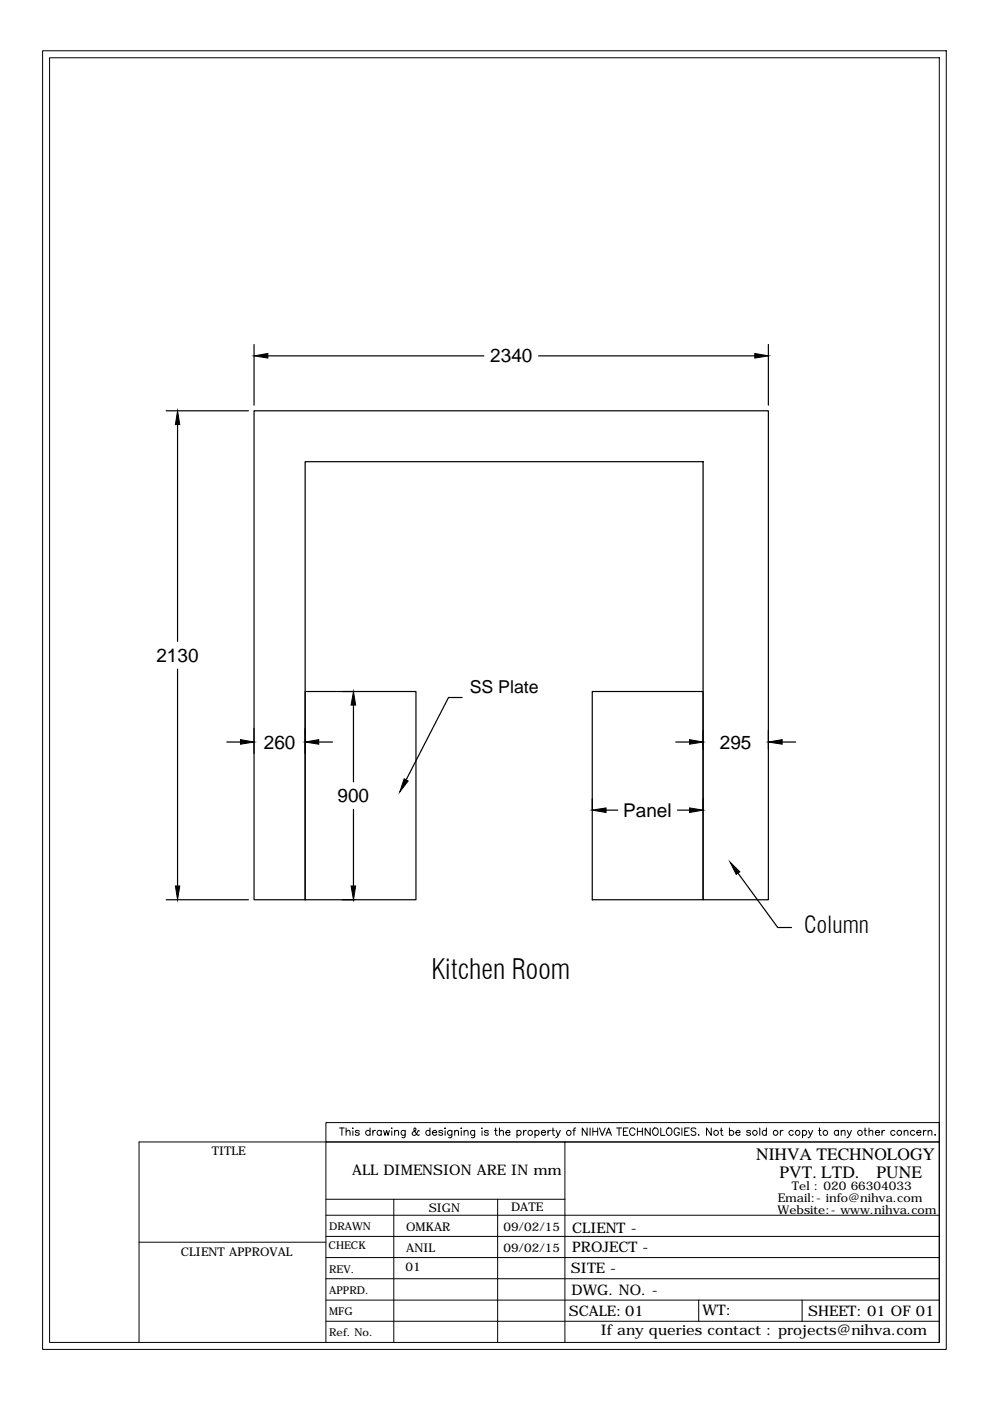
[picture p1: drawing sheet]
<svg xmlns="http://www.w3.org/2000/svg" width="210mm" height="297mm" viewBox="0 0 210 297" stroke-linecap="round" stroke-linejoin="round" font-family="sans-serif">
<!-- layer: 0 -->
<g fill="none" stroke="#000" stroke-width=".21">
<path d="M9 10.8h191.6v275.3h-191.6zM10.5 12.2h188.7v272.4h-188.7zM69.1 238h130.1v4.1h-130.1zM72 239.2h1M72.5 239.2v1.5M73.4 240l.4-.3h.3l.1 1M73.4 239.2v1.5M74.7 239.2h.2zM74.8 239.7v1M76.2 239.9l-.1-.2a.54 .54 0 0 0-.8 .2l.2 .2 .6 .2 .1 .2a.47 .47 0 0 1-.5 .2 .47 .47 0 0 1-.4-.2M78.5 239.9a.51 .51 0 0 0-.8-.1 .51 .51 0 0 0 0 .8 .51 .51 0 0 0 .8-.1M78.5 239.2v1.5"/>
<path d="M79.1 239.7v1M79.6 239.7a.5 .5 0 0 0-.5 .4M80.8 239.9a.49 .49 0 0 0-.7-.1 .49 .49 0 0 0 0 .7 .49 .49 0 0 0 .7 0M80.8 239.7v1M81.3 239.7l.3 1 .4-1 .3 1 .3-1M83 239.2h.2zM83.1 239.7v1M83.7 240l.2-.3a.38 .38 0 0 1 .6 .3v.7M83.7 239.7v1M85.9 239.7l-.1 1.4-.2 .1-.4-.1M85.9 239.9a.49 .49 0 0 0-.7-.1 .49 .49 0 0 0 0 .7 .49 .49 0 0 0 .7 0M88.9 239.8l-.2-.1a1.01 1.01 0 0 1-1.2 .9l-.1-.5 .8-.6-.1-.3h-.3v.2a1.42 1.42 0 0 0 .7 1.2l.3 .1 .1-.1"/>
<path d="M91.2 239.9a.49 .49 0 0 0-.8-.1 .49 .49 0 0 0 0 .7 .49 .49 0 0 0 .8 0M91.2 239.2v1.5M93.9 239.9a.51 .51 0 0 0-.9 0l.2 .2 .6 .2 .1 .2a.47 .47 0 0 1-.5 .2 .47 .47 0 0 1-.4-.2M94.3 239.2h.2zM94.4 239.7v1M95.8 239.7l-.1 1.4-.2 .1-.4-.1M95.8 239.9a.51 .51 0 0 0-.7-.1 .51 .51 0 0 0 0 .8 .51 .51 0 0 0 .7-.1M96.4 240l.3-.3h.4l.1 1M96.4 239.7v1M97.7 239.2h.2zM97.8 239.7v1M98.4 240l.4-.3h.4v1"/>
<path d="M98.4 239.7v1M100.6 239.7v1.4l-.3 .1-.3-.1M100.6 239.9a.49 .49 0 0 0-.7-.1 .49 .49 0 0 0 0 .7 .49 .49 0 0 0 .7 0M102.1 239.2h.1zM102.2 239.7v1M103.5 239.9v-.2a.54 .54 0 0 0-.8 .2l.2 .2 .6 .2v.2a.44 .44 0 0 1-.4 .2 .44 .44 0 0 1-.4-.2M104.8 239.7h.6M105.1 239.2v1.2l.1 .2 .3 .1M105.9 240l.4-.3h.4v1M105.9 239.2v1.5M109.6 239.9a.49 .49 0 0 1 .7-.1 .49 .49 0 0 1 0 .7 .49 .49 0 0 1-.7 0M109.6 239.7v1.5"/>
<path d="M111 239.7v1M111.6 239.7l-.5 .2-.1 .2M113.4 239.9a.49 .49 0 0 1 .8-.1 .49 .49 0 0 1 0 .7 .49 .49 0 0 1-.8 0M113.4 239.7v1.5M116.2 239.7v1M116.8 239.7a.5 .5 0 0 0-.6 .4M117 239.7h.5M117.2 239.2v1.2l.1 .2 .3 .1M117.9 239.7l.4 1 .5-1M121.5 239.7h.5M122.1 239.2h-.3l-.1 .3v1.2M124.5 239.2v1.5l-1-1.5v1.5"/>
<path d="M125.1 239.2v1.5M125.7 239.2v1.5M125.7 239.9h1M126.7 239.2v1.5M127.1 239.2l.6 1.5 .6-1.5M130.7 239.2h1.1M131.2 239.2v1.5M132.2 239.9h.6M133.2 239.2h-1v1.5h1M134.6 239.5a.59 .59 0 0 0-.6-.3 .59 .59 0 0 0-.5 .5v.4a.59 .59 0 0 0 .5 .6 .59 .59 0 0 0 .6-.4M135.1 239.9h1.1M135.1 239.2v1.5"/>
<path d="M136.2 239.2v1.5M137.9 239.2v1.5l-1.1-1.5v1.5M138.7 239.2a.8 .8 0 0 1 .9 .5 .8 .8 0 0 1-.5 1 .84 .84 0 0 1-.8-.6 .84 .84 0 0 1 .4-.9zM140.1 239.2v1.5h.9M141.6 239.2a.8 .8 0 0 1 .9 .5 .8 .8 0 0 1-.5 1 .84 .84 0 0 1-.7-.6 .84 .84 0 0 1 .3-.9zM144 239.5a.56 .56 0 0 0-.6-.4 .56 .56 0 0 0-.5 .6v.4a.56 .56 0 0 0 .5 .6 .56 .56 0 0 0 .6-.4v-.2h-.3M144.6 239.2v1.5M145.2 239.9h.6M146.1 239.2h-.9v1.5h.9M147.5 239.4l-.3-.2h-.5l-.2 .2 .2 .3 .8 .4v.4a.62 .62 0 0 1-1 0M150.8 239.2v1.5l-1-1.5v1.5M152.7 239.7h.5"/>
<path d="M152.9 239.2v1.2l.1 .2 .3 .1M154.7 239.9a.51 .51 0 0 1 .7-.1 .51 .51 0 0 1 0 .8 .51 .51 0 0 1-.7-.1M154.7 239.2v1.5M159.1 239.9a.51 .51 0 0 0-.8 0l.1 .1 .7 .3v.2a.47 .47 0 0 1-.4 .2 .47 .47 0 0 1-.4-.2M161.1 239.2v1.5M162.5 239.9a.49 .49 0 0 0-.7-.1 .49 .49 0 0 0 0 .7 .49 .49 0 0 0 .7 0M162.5 239.2v1.5M165.5 239.7v1M166 239.7a.5 .5 0 0 0-.5 .4M168.2 239.9a.51 .51 0 0 0-.8-.1 .51 .51 0 0 0 0 .8 .51 .51 0 0 0 .8-.1M170.2 239.9a.49 .49 0 0 1 .7-.1 .49 .49 0 0 1 0 .7 .49 .49 0 0 1-.7 0M170.2 239.7v1.5"/>
<path d="M171.4 239.7l.4 1 .5-1M173.5 239.7h.5M173.8 239.2v1.2v.2l.3 .1M177.8 239.9a.49 .49 0 0 0-.8-.1 .49 .49 0 0 0 0 .7 .49 .49 0 0 0 .8 0M177.8 239.7v1M178.4 240l.3-.3h.4l.1 1M178.4 239.7v1M179.6 239.7l.5 1 .4-1M183.2 239.7h.5M183.4 239.2v1.2l.1 .2 .3 .1M184.2 240l.4-.3h.4l.1 1M184.2 239.2v1.5"/>
<path d="M187 239.7v1M187.6 239.7a.5 .5 0 0 0-.6 .4M189.8 239.9a.49 .49 0 0 0-.8-.1 .49 .49 0 0 0 0 .7 .49 .49 0 0 0 .8 0M191.7 240l.4-.3h.3l.1 1M191.7 239.7v1M193.9 239.9a.51 .51 0 0 0-.7-.1 .51 .51 0 0 0 0 .8 .51 .51 0 0 0 .7-.1M195.8 239.7v1M196.4 239.7a.5 .5 0 0 0-.6 .4M196.8 240l.4-.3h.3l.1 1M196.8 239.7v1M69.1 257.7h130.1M69.1 242.1v42.5"/>
<path d="M69.1 254.3h50.7M83.5 254.3v30.3M91.7 240.1h.9a.47 .47 0 0 0-.5-.5 .47 .47 0 0 0-.4 .5l.1 .4a.47 .47 0 0 0 .4 .2 .47 .47 0 0 0 .4-.2M105.5 254.3v30.3M107.2 240.1h.9l-.1-.3a.49 .49 0 0 0-.7 .1 .49 .49 0 0 0 .1 .7 .49 .49 0 0 0 .7-.1M114.8 240.1h.9a.46 .46 0 0 0-.6-.5 .46 .46 0 0 0-.3 .7 .47 .47 0 0 0 .3 .4 .47 .47 0 0 0 .6-.2M118.3 240.7l-.1 .3-.4 .2M119.8 242.1v42.5M128.5 240.7l.5-1.5 .6 1.5M128.7 240.2h.7M148.1 240.6v.1zM156 240.1h.9v-.3a.49 .49 0 0 0-.8 0 .49 .49 0 0 0 .1 .8 .49 .49 0 0 0 .7-.1"/>
<path d="M171.8 240.7l-.1 .3-.4 .2M180.1 240.7l-.3 .4-.3 .1M185.6 240.1h.9a.46 .46 0 0 0-.5-.5 .46 .46 0 0 0-.4 .7 .47 .47 0 0 0 .4 .4 .47 .47 0 0 0 .5-.2M194.4 240.1h.9l-.1-.3a.49 .49 0 0 0-.7 0 .49 .49 0 0 0 0 .8 .49 .49 0 0 0 .8-.1M198.3 240.6v.1zM199.2 242.1v42.5M199.2 242.1h-169.7v42.5M29.5 263.4h39.6M69.1 271.1h130.1M69.1 266.6h130.1M69.1 262.1h130.1M69.1 275.6h130.1"/>
<path d="M148.1 275.6v4.5M170.1 275.6v4.5M69.1 280.1h130.1"/>
<circle cx="112.4" cy="240.2" r=".52"/>
<circle cx="120.6" cy="240.2" r=".51"/>
<circle cx="151.8" cy="240.2" r=".52"/>
<circle cx="160.1" cy="240.2" r=".51"/>
<circle cx="164.4" cy="240.2" r=".52"/>
<circle cx="169.1" cy="240.2" r=".51"/>
<circle cx="175" cy="240.2" r=".51"/>
<circle cx="182.3" cy="240.2" r=".52"/>
<circle cx="190.7" cy="240.2" r=".52"/>
</g>
<g fill="none" stroke="#000" stroke-width=".25">
<path d="M53.9 73v12.9M56.8 75.5h45.8M114.2 75.5h45.8M162.9 73v12.9M35.2 87.1h17.5M37.6 90v46M53.9 87.1h109v103.7h-13.8v-92.9h-84.4v92.9h-10.8zM37.6 141.9v45.9M48.1 157.3h2.9M53.9 154.4v5.3M64.7 146.6h23.5v44.2h-23.5zM64.7 154.4v5.3"/>
<path d="M67.6 157.3h2.9M72.5 146.6h2.7M74.9 149.5v16.2M98 147.9h-2.9l-9 17.4M125.6 146.6h23.5v44.2h-23.5zM143.3 157.3h2.9M149.1 154.9v3.9M162.9 154.9v3.9M165.8 157.3h2.9M74.9 171.6v16.2M125.6 169.3v2.4M128.5 171.8h2.5"/>
<path d="M143.7 171.8h2.5M149.1 169.3v2.4M35.2 190.8h17.5M72.5 190.8h2.7M156.5 185.1l8.4 11.6h2.9"/>
</g>
<g fill="#000" stroke="#000" stroke-width=".21">
<path d="M53.9 75.5l2.9-.6v1zM160 74.9l2.9 .6-2.9 .4zM37.6 87.1l.5 2.9h-.9zM51 156.8l2.9 .5-2.9 .5zM64.7 157.3l2.9-.5v1zM74.9 146.6l.5 2.9h-1zM146.2 156.8l2.9 .5-2.9 .5zM162.9 157.3l2.9-.5v1zM85.7 165.1l.8 .5-1.7 2.3zM125.6 171.8l2.9-.5v1zM146.2 171.3l2.9 .5-2.9 .5zM37.2 187.8h.9l-.5 3z"/>
<path d="M74.4 187.8h1l-.5 3zM154.8 182.8l2.1 2-.8 .6z"/>
</g>
<text font-size="5.9" x="91.5" y="207.6">Kitchen Room</text>
<text font-size="4.9" x="170.5" y="197.7">Column</text>
<g font-size="4">
<text x="103.9" y="76.8">2340</text>
<text x="33.2" y="140.3">2130</text>
<text x="55.9" y="158.7">260</text>
<text x="152.6" y="158.7">295</text>
<text x="71.6" y="170.1">900</text>
<text x="132.1" y="173.2">Panel</text>
</g>
<text font-size="3.8" x="99.6" y="147">SS Plate</text>
<g font-size="3.7">
<text x="160.3" y="245.9">NIHVA TECHNOLOGY</text>
<text x="165.3" y="249.7">PVT. LTD.</text>
<text x="185.9" y="249.7">PUNE</text>
</g>
<g font-size="3.1">
<text x="74.6" y="249.1">ALL DIMENSION ARE IN mm</text>
<text x="121.3" y="261.3">CLIENT -</text>
<text x="121" y="270">SITE -</text>
<text x="121.3" y="265.5">PROJECT -</text>
<text x="121.2" y="274.5">DWG. NO. -</text>
<text x="120.6" y="278.9">SCALE:01</text>
<text x="148.9" y="278.9">WT:</text>
<text x="171.4" y="278.9">SHEET: 01 OF 01</text>
<text x="127.4" y="283.1">If any queries contact : projects@nihva.com</text>
</g>
<g font-size="2.5">
<text x="44.9" y="244.9">TITLE</text>
<text x="90.9" y="257">SIGN</text>
<text x="108.3" y="256.8">DATE</text>
<text x="164.9" y="257.4">Website:- www.nihva.com</text>
<text x="164.9" y="254.9">Email:- info@nihva.com</text>
<text x="167.9" y="252.4">Tel : 020 66304033</text>
<text x="86.1" y="261">OMKAR</text>
<text x="106.7" y="261">09/02/15</text>
<text x="38.4" y="266.3">CLIENT APPROVAL</text>
<text x="86" y="269.4">01</text>
<text x="86.1" y="265.4">ANIL</text>
<text x="106.7" y="265.4">09/02/15</text>
</g>
<g font-size="2.3">
<text x="69.8" y="260.8">DRAWN</text>
<text x="69.7" y="264.8">CHECK</text>
<text x="69.8" y="269.8">REV.</text>
<text x="69.8" y="274.3">APPRD.</text>
<text x="69.8" y="278.8">MFG</text>
<text x="69.8" y="283.4">Ref. No.</text>
</g>
</svg>
